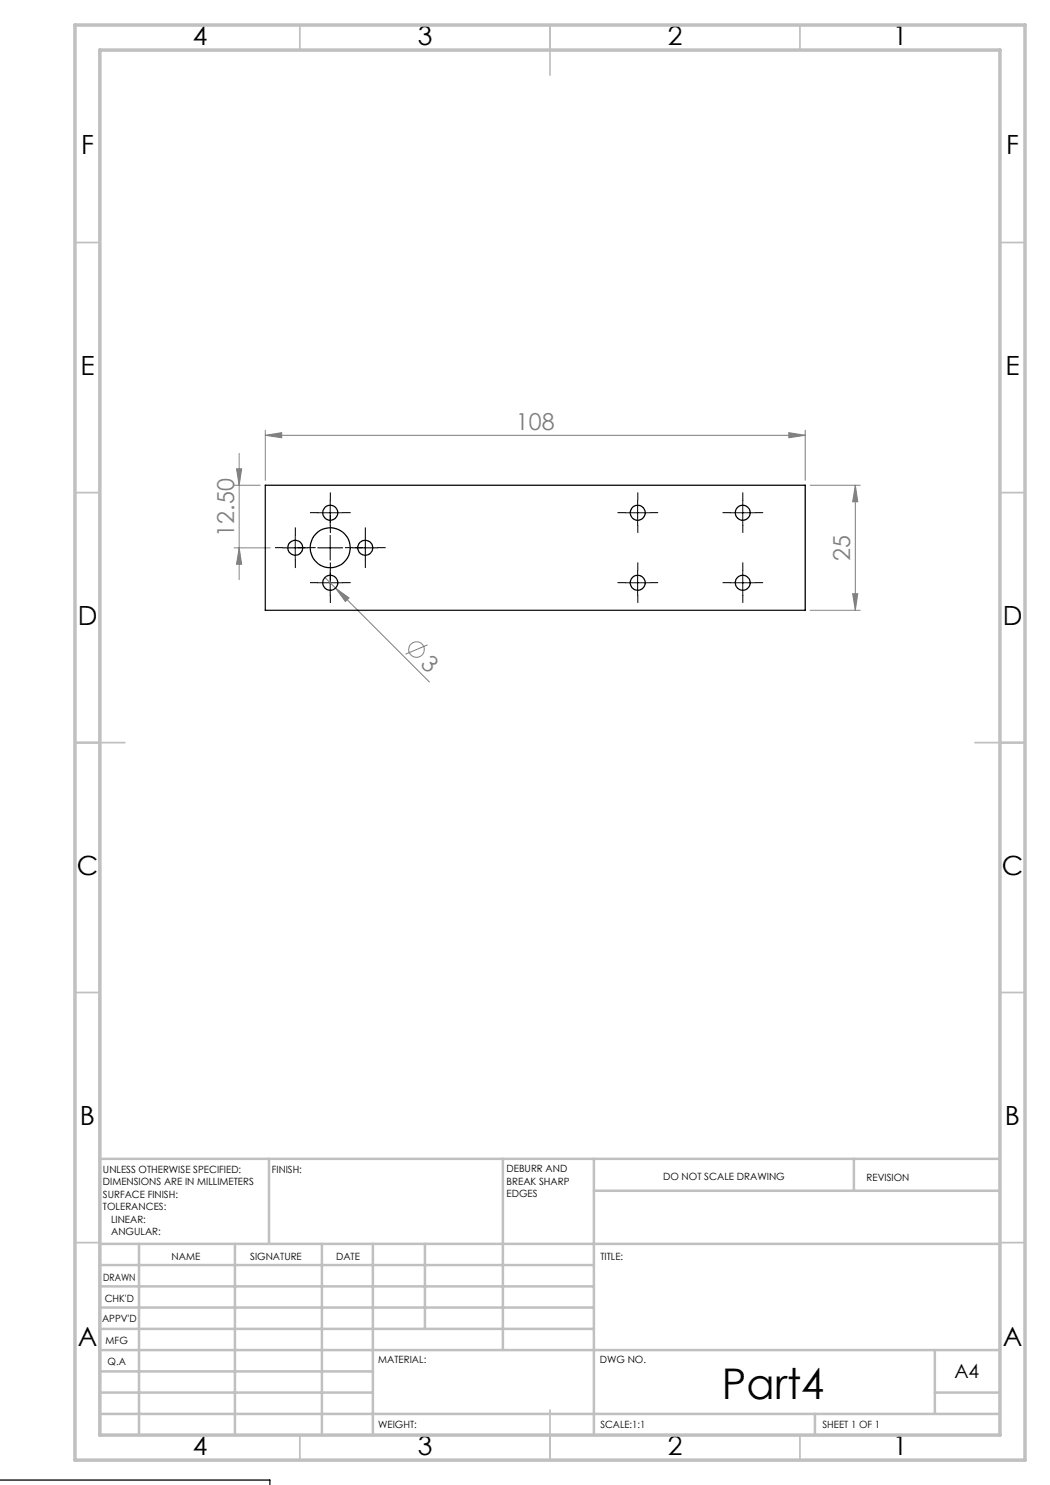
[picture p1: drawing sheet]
<svg xmlns="http://www.w3.org/2000/svg" width="210mm" height="297mm" viewBox="0 0 210 297" stroke-linecap="round" stroke-linejoin="round" font-family="sans-serif">
<g fill="none" stroke="#808080" stroke-width=".2">
<path d="M46.8 97h5.2M47.3 93.8h1l-.5 3.2zM47.8 90.7v25.2M53.1 87.1l3.2-.6v1.1zM53.1 86v10.1M53.1 87.1h107.9M157.8 86.5l3.2 .6-3.2 .5zM161 86v10.1M162 97h10M171.1 97v25.1M171.1 97l.5 3.4h-1.1zM46.8 109.6h7.2"/>
<path d="M47.8 109.6l.5 3.3h-1zM65 115.5l20.9 20.9M67.1 117.6l2.7 2-.7 .7zM170.5 118.7h1.1l-.5 3.4zM85.5 129l-4.4 1.8M162 122.1h10"/>
<circle cx="83.3" cy="129.9" r="1.57"/>
</g>
<g fill="none" stroke="#000" stroke-width=".2" stroke-dasharray="15.2 1.3 1.3 1.3">
<path d="M56.6 109.5h-1.5M59.1 107v-1.5M59.1 112v1.5M61.1 109.5h-1.5M61.6 109.5h1.5M63.6 102.5h-1.5M63.6 116.5h-1.5M66.1 104.5v-1.5M66.1 114.5v1.5M66.1 100v-1.5M66.1 105v1.5M66.1 114v-1.5"/>
<path d="M66.1 119v1.5M68.6 102.5h1.5M68.6 116.5h1.5M70.6 109.5h-1.5M71.1 109.5h1.5M73.1 107v-1.5M73.1 112v1.5M75.6 109.5h1.5M125.1 102.5h-1.5M125.1 116.5h-1.5M127.6 100v-1.5M127.6 105v1.5"/>
<path d="M127.6 114v-1.5M127.6 119v1.5M130.1 102.5h1.5M130.1 116.5h1.5M146.1 116.5h-1.5M146.1 102.5h-1.5M148.6 114v-1.5M148.6 119v1.5M148.6 100v-1.5M148.6 105v1.5M151.1 116.5h1.5M151.1 102.5h1.5"/>
</g>
<g fill="none" stroke="#000" stroke-width=".2">
<path d="M56.6 109.6h5M59.1 107.1v4.9M63.5 102.5h5M63.5 116.6h5M63.5 109.6h5M66 100v5.1M66 107.1v4.9M66 114v5.1M70.6 109.6h4.9M73.1 107.1v4.9M125.1 102.5h4.9M125.1 116.6h4.9"/>
<path d="M127.5 100v5.1M127.5 114v5.1M146 102.5h5.1M146 116.6h5.1M148.6 100v5.1M148.6 114v5.1"/>
</g>
<g fill="none" stroke="#c0c0c0" stroke-width=".35">
<path d="M60 5v5M110 5v10M160 5v5M15 48.5h5M200 48.5h5M15 98.5h5M200 98.5h5M15 148.5h10M195 148.5h10M15 198.5h5M200 198.5h5M15 248.5h5"/>
<path d="M200 248.5h5M60 287v5M110 282v10M160 287v5"/>
</g>
<g fill="none" stroke="#c0c0c0" stroke-width=".5">
<path d="M53.8 231.8v17M100.6 231.8v38.2M118.8 231.8v55.2M118.8 238.2h81.2M170.8 231.8v6.4M200 231.8h-180v55.2M20 248.8h180M20 257.3h98.8M20 253h98.8M27.8 248.8v38.2M47 248.8v38.2M64.4 248.8v38.2"/>
<path d="M74.6 248.8v38.2M85 248.8v17M20 265.8h98.8M20 261.5h98.8M20 278.5h54.6M20 274.3h54.6M20 270h180M187 278.5h13M187 270v12.8M20 282.8h180M163 282.8v4.2"/>
</g>
<path d="M15 5h190v287h-190zM20 10h180v277h-180z" fill="none" stroke="#c0c0c0" stroke-width=".7"/>
<g fill="#808080">
<path d="M67.1 117.6l2.7 2-.7 .7z"/>
<path d="M53.1 87.1l3.2-.6v1.1zM157.8 86.5l3.2 .6-3.2 .5z"/>
<path d="M170.5 118.7h1.1l-.5 3.4zM171.1 97l.5 3.4h-1.1zM47.8 109.6l.5 3.3h-1zM47.3 93.8h1l-.5 3.2z"/>
</g>
<g fill="none" stroke="#000" stroke-width=".25">
<path d="M53.1 97h107.9v25.1h-107.9zM0 296h54v1.1"/>
<circle cx="59.1" cy="109.6" r="1.48"/>
<circle cx="66" cy="109.6" r="4"/>
<circle cx="66.1" cy="116.6" r="1.51"/>
<circle cx="66.1" cy="102.5" r="1.51"/>
<circle cx="73" cy="109.6" r="1.5"/>
<circle cx="127.5" cy="116.6" r="1.51"/>
<circle cx="127.5" cy="102.5" r="1.51"/>
<circle cx="148.5" cy="116.6" r="1.49"/>
<circle cx="148.5" cy="102.5" r="1.49"/>
</g>
<text font-size="8.5" x="144.4" y="279.7">Part4</text>
<g font-size="5.3">
<text x="38.5" y="9">4</text>
<text x="83.5" y="9">3</text>
<text x="133.6" y="9">2</text>
<text x="178.6" y="9">1</text>
<text x="16.2" y="30.7">F</text>
<text x="201.2" y="30.7">F</text>
<text x="16.1" y="75">E</text>
<text x="201.1" y="75">E</text>
<text x="15.5" y="125">D</text>
<text x="200.5" y="125">D</text>
<text x="15.4" y="175">C</text>
<text x="200.4" y="175">C</text>
<text x="16" y="225">B</text>
<text x="201" y="225">B</text>
<text x="15.5" y="269.2">A</text>
<text x="200.5" y="269.2">A</text>
<text x="38.5" y="291">4</text>
<text x="83.5" y="291">3</text>
<text x="133.6" y="291">2</text>
<text x="178.6" y="291">1</text>
</g>
<g font-size="4.7" fill="#808080">
<text x="103.2" y="86">108</text>
<text x="46.8" y="107.3" transform="rotate(-90 46.8 107.3)">12.50</text>
<text x="170.1" y="112.1" transform="rotate(-90 170.1 112.1)">25</text>
<text x="83.9" y="132.9" transform="rotate(45 83.9 132.9)">3</text>
</g>
<text font-size="3.9" x="190.9" y="275.5">A4</text>
<g font-size="2">
<text x="20.6" y="234.6">UNLESS OTHERWISE SPECIFIED:</text>
<text x="20.6" y="237.1">DIMENSIONS ARE IN MILLIMETERS</text>
<text x="20.6" y="239.6">SURFACE FINISH:</text>
<text x="54.4" y="234.6">FINISH:</text>
<text x="101.3" y="234.5">DEBURR AND</text>
<text x="101.3" y="237">BREAK SHARP</text>
<text x="101.3" y="239.5">EDGES</text>
<text x="132.6" y="236">DO NOT SCALE DRAWING</text>
<text x="173.3" y="236.2">REVISION</text>
<text x="20.6" y="242.1">TOLERANCES:</text>
<text x="22.2" y="244.6">LINEAR:</text>
<text x="22.2" y="247.1">ANGULAR:</text>
<text x="34.3" y="252">NAME</text>
<text x="50" y="251.9">SIGNATURE</text>
<text x="67.2" y="251.9">DATE</text>
<text x="120.1" y="251.9">TITLE:</text>
<text x="20.6" y="256.1">DRAWN</text>
<text x="20.9" y="260.3">CHK'D</text>
<text x="20.4" y="264.4">APPV'D</text>
<text x="21.1" y="268.8">MFG</text>
<text x="21.5" y="273">Q.A</text>
<text x="75.6" y="272.5">MATERIAL:</text>
<text x="120" y="272.5">DWG NO.</text>
<text x="75.6" y="285.5">WEIGHT:</text>
<text x="120.1" y="285.6">SCALE:1:1</text>
<text x="164.5" y="285.6">SHEET 1 OF 1</text>
</g>
</svg>
